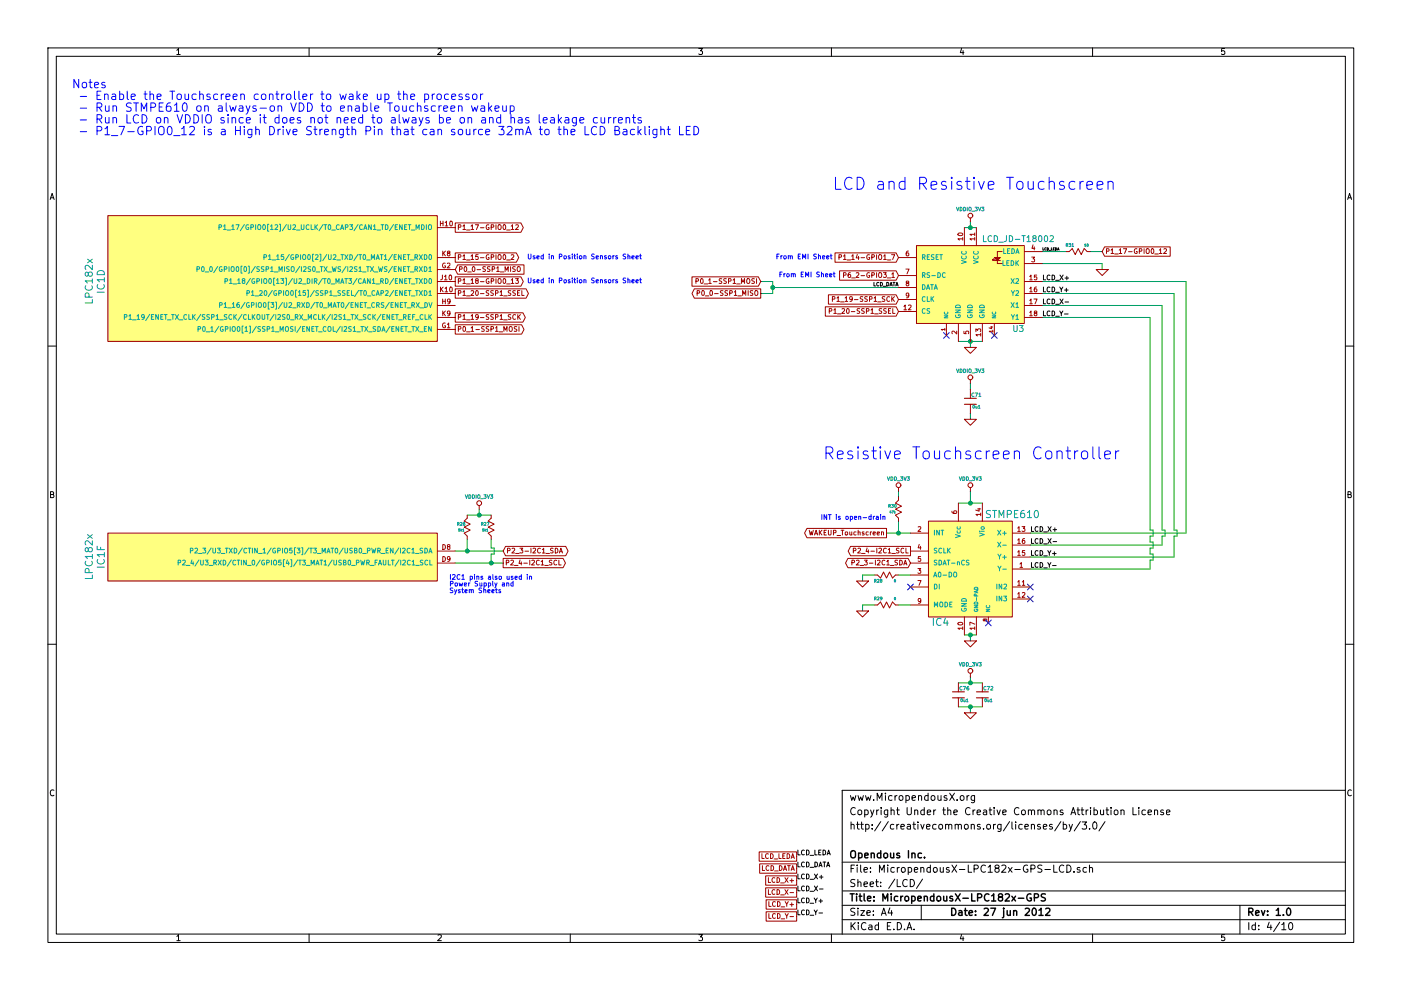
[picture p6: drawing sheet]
EESchema Schematic File Version 2  date 6/27/2012 5:02:37 AM
LIBS:power
LIBS:device
LIBS:transistors
LIBS:conn
LIBS:linear
LIBS:regul
LIBS:74xx
LIBS:cmos4000
LIBS:adc-dac
LIBS:memory
LIBS:xilinx
LIBS:special
LIBS:microcontrollers
LIBS:dsp
LIBS:microchip
LIBS:analog_switches
LIBS:motorola
LIBS:texas
LIBS:intel
LIBS:audio
LIBS:interface
LIBS:digital-audio
LIBS:philips
LIBS:display
LIBS:cypress
LIBS:siliconi
LIBS:opto
LIBS:atmel
LIBS:contrib
LIBS:valves
LIBS:MicropendousX-LPC182x-GPS-cache
EELAYER 25  0
EELAYER END
$Descr A4 11700 8267
encoding utf-8
Sheet 4 10
Title "MicropendousX-LPC182x-GPS"
Date "27 jun 2012"
Rev "1.0"
Comp "Opendous Inc."
Comment1 ""
Comment2 "http://creativecommons.org/licenses/by/3.0/"
Comment3 "Copyright Under the Creative Commons Attribution License"
Comment4 "www.MicropendousX.org"
$EndDescr
Wire Wire Line
	7500 2400 6450 2400
Connection ~ 8100 5900
Wire Wire Line
	8000 5900 8200 5900
Wire Wire Line
	8000 5700 8200 5700
Wire Wire Line
	8100 3500 8100 3450
Wire Wire Line
	8700 2450 9800 2450
Wire Wire Line
	8700 2550 9700 2550
Wire Wire Line
	9700 2550 9700 4425
Wire Wire Line
	9700 4425 9725 4425
Wire Wire Line
	9725 4425 9725 4475
Wire Wire Line
	9725 4475 9700 4475
Wire Wire Line
	9700 4475 9700 4550
Wire Wire Line
	9700 4550 8600 4550
Wire Wire Line
	8600 4650 9800 4650
Wire Wire Line
	9800 4650 9800 4475
Wire Wire Line
	9800 2450 9800 4425
Connection ~ 3900 4600
Wire Wire Line
	3900 4500 3900 4600
Wire Wire Line
	4200 4600 3800 4600
Wire Wire Line
	7200 5100 7200 5050
Wire Wire Line
	7200 5050 7300 5050
Wire Wire Line
	7500 4350 7500 4450
Connection ~ 8100 4200
Wire Wire Line
	8100 4100 8100 4200
Connection ~ 8100 5300
Wire Wire Line
	8100 5350 8100 5300
Connection ~ 8100 2850
Wire Wire Line
	8100 2900 8100 2850
Wire Wire Line
	9100 2100 9200 2100
Wire Wire Line
	8150 1900 8050 1900
Connection ~ 6450 2400
Wire Wire Line
	6450 2450 6450 2350
Wire Wire Line
	6450 2450 6350 2450
Wire Wire Line
	6450 2350 6350 2350
Wire Wire Line
	8100 1850 8100 1900
Connection ~ 8100 1900
Wire Wire Line
	8700 2100 8900 2100
Wire Wire Line
	8200 2850 8000 2850
Wire Wire Line
	8150 5300 8050 5300
Wire Wire Line
	8200 4200 8000 4200
Wire Wire Line
	7500 4100 7500 4150
Wire Wire Line
	7600 4450 7400 4450
Connection ~ 7500 4450
Wire Wire Line
	7500 5050 7600 5050
Wire Wire Line
	7500 4800 7600 4800
Wire Wire Line
	7300 4800 7200 4800
Wire Wire Line
	7200 4800 7200 4850
Wire Wire Line
	8700 2200 9200 2200
Wire Wire Line
	9200 2200 9200 2250
Wire Wire Line
	4000 4250 4000 4300
Wire Wire Line
	3900 4300 4100 4300
Connection ~ 4000 4300
Wire Wire Line
	3800 4700 4200 4700
Wire Wire Line
	4100 4500 4100 4575
Wire Wire Line
	4100 4575 4125 4575
Wire Wire Line
	4125 4575 4125 4625
Wire Wire Line
	4125 4625 4100 4625
Wire Wire Line
	4100 4625 4100 4700
Connection ~ 4100 4700
Wire Wire Line
	8600 4450 9900 4450
Wire Wire Line
	9900 4450 9900 2350
Wire Wire Line
	9900 2350 8700 2350
Wire Wire Line
	9800 4475 9825 4475
Wire Wire Line
	9825 4475 9825 4425
Wire Wire Line
	9825 4425 9800 4425
Wire Wire Line
	8700 2650 9600 2650
Wire Wire Line
	9600 2650 9600 4425
Wire Wire Line
	9600 4425 9625 4425
Wire Wire Line
	9625 4425 9625 4475
Wire Wire Line
	9625 4475 9600 4475
Wire Wire Line
	9600 4475 9600 4525
Wire Wire Line
	9600 4525 9625 4525
Wire Wire Line
	9625 4525 9625 4575
Wire Wire Line
	9625 4575 9600 4575
Wire Wire Line
	9600 4575 9600 4625
Wire Wire Line
	9600 4625 9625 4625
Wire Wire Line
	9625 4625 9625 4675
Wire Wire Line
	9625 4675 9600 4675
Wire Wire Line
	9600 4675 9600 4750
Wire Wire Line
	9600 4750 8600 4750
Wire Wire Line
	8100 3200 8100 3250
Wire Wire Line
	8100 5900 8100 5950
Wire Wire Line
	8100 5650 8100 5700
Connection ~ 8100 5700
Text Notes 6500 2325 0    40   ~ 0
From EMI Sheet
Text Notes 6475 2175 0    40   ~ 0
From EMI Sheet
Text Notes 4400 2175 0    40   ~ 0
Used in Position Sensors Sheet
NoConn ~ 8600 4900
NoConn ~ 8600 5000
Text Notes 4400 2375 0    40   ~ 0
Used in Position Sensors Sheet
Text Label 6650 7150 0    40   ~ 0
LCD_LEDA
Text Label 8700 2100 0    20   ~ 0
LCD_LEDA
Text GLabel 6650 7150 0    40   UnSpc ~ 0
LCD_LEDA
Text GLabel 6650 7250 0    40   UnSpc ~ 0
LCD_DATA
Text Label 7500 2400 2    30   ~ 0
LCD_DATA
Text Label 6650 7250 0    40   ~ 0
LCD_DATA
$Comp
L VDDIO_3V3 #PWR094
U 1 1
P 4000 4250
F 0 "#PWR094" H 4000 4350 30  0001 C CNN
F 1 "VDDIO_3V3" H 4000 4350 30  0000 C CNN
	1    4000 4250
	1    0    0    -1  
$EndComp
$Comp
L GND #PWR095
U 1 1
P 8100 5950
F 0 "#PWR095" H 8100 5950 30  0001 C CNN
F 1 "GND" H 8100 5880 30  0001 C CNN
	1    8100 5950
	1    0    0    -1  
$EndComp
$Comp
L C_MINI C76
U 1 1
P 8000 5800
F 0 "C76" V 7950 5850 30  0000 C CNN
F 1 "0u1" V 8050 5850 25  0000 C CNN
	1    8000 5800
	0    1    1    0   
$EndComp
Text GLabel 6650 7650 0    40   UnSpc ~ 0
LCD_Y-
Text GLabel 6650 7550 0    40   UnSpc ~ 0
LCD_Y+
Text GLabel 6650 7350 0    40   UnSpc ~ 0
LCD_X+
Text GLabel 6650 7450 0    40   UnSpc ~ 0
LCD_X-
Text Label 6650 7350 0    40   ~ 0
LCD_X+
Text Label 6650 7450 0    40   ~ 0
LCD_X-
Text Label 6650 7550 0    40   ~ 0
LCD_Y+
Text Label 6650 7650 0    40   ~ 0
LCD_Y-
$Comp
L VDD_3V3 #PWR096
U 1 1
P 8100 5650
F 0 "#PWR096" H 8100 5750 30  0001 C CNN
F 1 "VDD_3V3" H 8100 5750 30  0000 C CNN
	1    8100 5650
	1    0    0    -1  
$EndComp
$Comp
L C_MINI C72
U 1 1
P 8200 5800
F 0 "C72" V 8150 5850 30  0000 C CNN
F 1 "0u1" V 8250 5850 25  0000 C CNN
	1    8200 5800
	0    1    1    0   
$EndComp
$Comp
L GND #PWR097
U 1 1
P 8100 3500
F 0 "#PWR097" H 8100 3500 30  0001 C CNN
F 1 "GND" H 8100 3430 30  0001 C CNN
	1    8100 3500
	1    0    0    -1  
$EndComp
$Comp
L C_MINI C71
U 1 1
P 8100 3350
F 0 "C71" V 8050 3400 30  0000 C CNN
F 1 "0u1" V 8150 3400 25  0000 C CNN
	1    8100 3350
	0    1    1    0   
$EndComp
$Comp
L VDDIO_3V3 #PWR098
U 1 1
P 8100 3200
F 0 "#PWR098" H 8100 3300 30  0001 C CNN
F 1 "VDDIO_3V3" H 8100 3300 30  0000 C CNN
	1    8100 3200
	1    0    0    -1  
$EndComp
NoConn ~ 7600 4900
Text GLabel 7600 4700 0    40   BiDi ~ 0
P2_3-I2C1_SDA
Text GLabel 7600 4600 0    40   Output ~ 0
P2_4-I2C1_SCL
Text Notes 9350 3850 2    100  ~ 0
Resistive Touchscreen Controller
Text Notes 6950 1600 0    100  ~ 0
LCD and Resistive Touchscreen
Text GLabel 6350 2450 0    40   Output ~ 0
P0_0-SSP1_MISO
Text GLabel 7500 2600 0    40   Input ~ 0
P1_20-SSP1_SSEL
Text GLabel 7500 2500 0    40   Input ~ 0
P1_19-SSP1_SCK
Text GLabel 6350 2350 0    40   Input ~ 0
P0_1-SSP1_MOSI
Text GLabel 9200 2100 2    40   Input ~ 0
P1_17-GPIO0_12
Text GLabel 7500 2150 0    40   Input ~ 0
P1_14-GPIO1_7
Text GLabel 7500 2300 0    40   Input ~ 0
P6_2-GPIO3_1
Text Notes 3750 4850 0    40   ~ 0
I2C1 pins also used in\nPower Supply and\nSystem Sheets
Text GLabel 4200 4700 2    40   Output ~ 0
P2_4-I2C1_SCL
Text GLabel 4200 4600 2    40   BiDi ~ 0
P2_3-I2C1_SDA
$Comp
L R_MINI R27
U 1 1
P 4100 4400
F 0 "R27" V 4125 4450 25  0000 C CNN
F 1 "5k1" V 4075 4450 20  0000 C CNN
	1    4100 4400
	0    -1   -1   0   
$EndComp
$Comp
L R_MINI R26
U 1 1
P 3900 4400
F 0 "R26" V 3925 4450 25  0000 C CNN
F 1 "5k1" V 3875 4450 20  0000 C CNN
	1    3900 4400
	0    -1   -1   0   
$EndComp
Text Label 8700 2350 0    40   ~ 0
LCD_X+
Text Label 8700 2550 0    40   ~ 0
LCD_X-
Text Label 8700 2450 0    40   ~ 0
LCD_Y+
Text Label 8700 2650 0    40   ~ 0
LCD_Y-
Text Label 8600 4750 0    40   ~ 0
LCD_Y-
Text Label 8600 4650 0    40   ~ 0
LCD_Y+
Text Label 8600 4550 0    40   ~ 0
LCD_X-
Text Label 8600 4450 0    40   ~ 0
LCD_X+
NoConn ~ 8300 2800
NoConn ~ 7900 2800
$Comp
L STMPE610 IC4
U 1 1
P 8100 4750
F 0 "IC4" H 7850 4300 60  0000 C CNN
F 1 "STMPE610" H 8450 5200 60  0000 C CNN
	1    8100 4750
	1    0    0    -1  
$EndComp
$Comp
L GND #PWR099
U 1 1
P 7200 4850
F 0 "#PWR099" H 7200 4850 30  0001 C CNN
F 1 "GND" H 7200 4780 30  0001 C CNN
	1    7200 4850
	-1   0    0    -1  
$EndComp
$Comp
L R_MINI R28
U 1 1
P 7400 4800
F 0 "R28" H 7330 4850 25  0000 C CNN
F 1 "0" H 7470 4850 20  0000 C CNN
	1    7400 4800
	1    0    0    1   
$EndComp
NoConn ~ 8250 5200
$Comp
L R_MINI R29
U 1 1
P 7400 5050
F 0 "R29" H 7330 5100 25  0000 C CNN
F 1 "0" H 7470 5100 20  0000 C CNN
	1    7400 5050
	1    0    0    -1  
$EndComp
$Comp
L GND #PWR0100
U 1 1
P 7200 5100
F 0 "#PWR0100" H 7200 5100 30  0001 C CNN
F 1 "GND" H 7200 5030 30  0001 C CNN
	1    7200 5100
	-1   0    0    -1  
$EndComp
Text Notes 6850 4350 0    40   ~ 0
INT is open-drain
$Comp
L R_MINI R30
U 1 1
P 7500 4250
F 0 "R30" V 7525 4300 25  0000 C CNN
F 1 "47k" V 7475 4300 20  0000 C CNN
	1    7500 4250
	0    -1   -1   0   
$EndComp
$Comp
L VDD_3V3 #PWR0101
U 1 1
P 7500 4100
F 0 "#PWR0101" H 7500 4200 30  0001 C CNN
F 1 "VDD_3V3" H 7500 4200 30  0000 C CNN
	1    7500 4100
	1    0    0    -1  
$EndComp
$Comp
L VDD_3V3 #PWR0102
U 1 1
P 8100 4100
F 0 "#PWR0102" H 8100 4200 30  0001 C CNN
F 1 "VDD_3V3" H 8100 4200 30  0000 C CNN
	1    8100 4100
	1    0    0    -1  
$EndComp
$Comp
L LCD_JD-T18002 U3
U 1 1
P 8100 2350
F 0 "U3" H 8500 1950 50  0000 C CNN
F 1 "LCD_JD-T18002" H 8500 2700 50  0000 C CNN
	1    8100 2350
	1    0    0    -1  
$EndComp
$Comp
L R_MINI R31
U 1 1
P 9000 2100
F 0 "R31" H 8930 2150 25  0000 C CNN
F 1 "50" H 9070 2150 20  0000 C CNN
	1    9000 2100
	1    0    0    -1  
$EndComp
$Comp
L GND #PWR0103
U 1 1
P 9200 2250
F 0 "#PWR0103" H 9200 2250 30  0001 C CNN
F 1 "GND" H 9200 2180 30  0001 C CNN
	1    9200 2250
	-1   0    0    -1  
$EndComp
$Comp
L VDDIO_3V3 #PWR0104
U 1 1
P 8100 1850
F 0 "#PWR0104" H 8100 1950 30  0001 C CNN
F 1 "VDDIO_3V3" H 8100 1950 30  0000 C CNN
	1    8100 1850
	1    0    0    -1  
$EndComp
Text Notes 600  750  0    70   ~ 0
Notes\n - Enable the Touchscreen controller to wake up the processor\n - Run STMPE610 on always-on VDD to enable Touchscreen wakeup\n - Run LCD on VDDIO since it does not need to always be on and has leakage currents\n - P1_7-GPIO0_12 is a High Drive Strength Pin that can source 32mA to the LCD Backlight LED
Text GLabel 7400 4450 0    40   Output ~ 0
WAKEUP_Touchscreen
$Comp
L LPC182X_TFBGA100 IC1
U 6 1
P 900 4650
F 0 "IC1" V 850 4650 60  0000 C CNN
F 1 "LPC182x" V 750 4650 60  0000 C CNN
	6    900  4650
	1    0    0    -1  
$EndComp
Text GLabel 3800 2350 2    40   Output ~ 0
P1_18-GPIO0_13
$Comp
L GND #PWR0105
U 1 1
P 8100 5350
F 0 "#PWR0105" H 8100 5350 30  0001 C CNN
F 1 "GND" H 8100 5280 30  0001 C CNN
	1    8100 5350
	-1   0    0    -1  
$EndComp
$Comp
L GND #PWR0106
U 1 1
P 8100 2900
F 0 "#PWR0106" H 8100 2900 30  0001 C CNN
F 1 "GND" H 8100 2830 30  0001 C CNN
	1    8100 2900
	1    0    0    -1  
$EndComp
Text GLabel 3800 2150 2    40   Output ~ 0
P1_15-GPIO0_2
Text GLabel 3800 1900 2    40   Output ~ 0
P1_17-GPIO0_12
Text GLabel 3800 2750 2    40   Output ~ 0
P0_1-SSP1_MOSI
Text GLabel 3800 2650 2    40   Output ~ 0
P1_19-SSP1_SCK
Text GLabel 3800 2450 2    40   Output ~ 0
P1_20-SSP1_SSEL
Text GLabel 3800 2250 2    40   Input ~ 0
P0_0-SSP1_MISO
$Comp
L LPC182X_TFBGA100 IC1
U 4 1
P 900 2350
F 0 "IC1" V 850 2350 60  0000 C CNN
F 1 "LPC182x" V 750 2350 60  0000 C CNN
	4    900  2350
	1    0    0    -1  
$EndComp
$EndSCHEMATC
